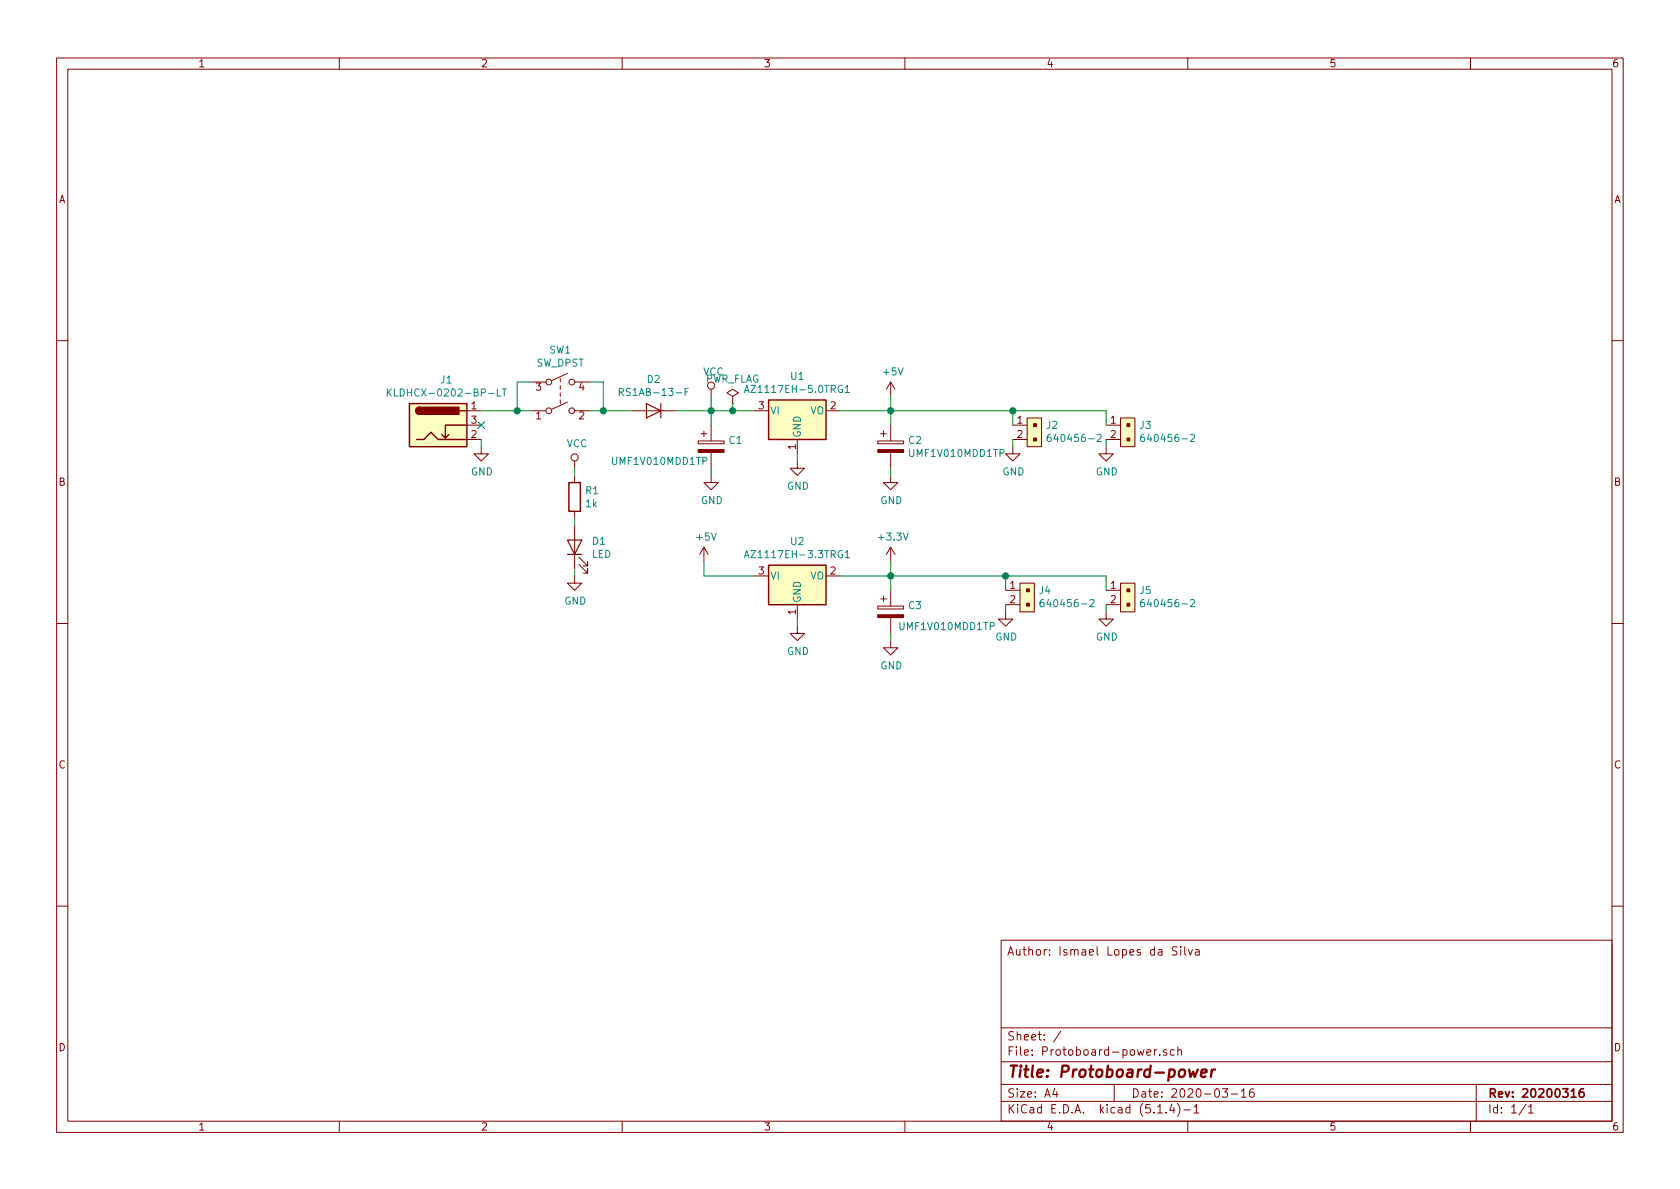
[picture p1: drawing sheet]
EESchema Schematic File Version 4
LIBS:Protoboard-power-cache
EELAYER 30 0
EELAYER END
$Descr A4 11693 8268
encoding utf-8
Sheet 1 1
Title "Protoboard-power"
Date "2020-03-16"
Rev "20200316"
Comp ""
Comment1 ""
Comment2 ""
Comment3 ""
Comment4 "Author: Ismael Lopes da Silva"
$EndDescr
$Comp
L Regulator_Linear:AZ1117-3.3 U2
U 1 1
P 5550 4000
F 0 "U2" H 5550 4242 50  0000 C CNN
F 1 "AZ1117EH-3.3TRG1" H 5550 4151 50  0000 C CNN
F 2 "Package_TO_SOT_SMD:SOT-223" H 5550 4250 50  0001 C CIN
F 3 "https://www.diodes.com/assets/Datasheets/AZ1117.pdf" H 5550 4000 50  0001 C CNN
	1    5550 4000
	1    0    0    -1  
$EndComp
$Comp
L Regulator_Linear:AZ1117-5.0 U1
U 1 1
P 5550 2850
F 0 "U1" H 5550 3092 50  0000 C CNN
F 1 "AZ1117EH-5.0TRG1" H 5550 3001 50  0000 C CNN
F 2 "Package_TO_SOT_SMD:SOT-223" H 5550 3100 50  0001 C CIN
F 3 "https://www.diodes.com/assets/Datasheets/AZ1117.pdf" H 5550 2850 50  0001 C CNN
	1    5550 2850
	1    0    0    -1  
$EndComp
$Comp
L Device:D D2
U 1 1
P 4550 2850
F 0 "D2" H 4550 2634 50  0000 C CNN
F 1 "RS1AB-13-F" H 4550 2725 50  0000 C CNN
F 2 "Diode_SMD:D_SMB" H 4550 2850 50  0001 C CNN
F 3 "~" H 4550 2850 50  0001 C CNN
	1    4550 2850
	-1   0    0    1   
$EndComp
$Comp
L Device:CP C1
U 1 1
P 4950 3100
F 0 "C1" H 5068 3146 50  0000 L CNN
F 1 "UMF1V010MDD1TP" H 4250 3000 50  0000 L CNN
F 2 "Capacitor_THT:CP_Radial_D4.0mm_P1.50mm" H 4988 2950 50  0001 C CNN
F 3 "~" H 4950 3100 50  0001 C CNN
	1    4950 3100
	1    0    0    -1  
$EndComp
$Comp
L Device:CP C2
U 1 1
P 6200 3100
F 0 "C2" H 6318 3146 50  0000 L CNN
F 1 "UMF1V010MDD1TP" H 6318 3055 50  0000 L CNN
F 2 "Capacitor_THT:CP_Radial_D4.0mm_P1.50mm" H 6238 2950 50  0001 C CNN
F 3 "~" H 6200 3100 50  0001 C CNN
	1    6200 3100
	1    0    0    -1  
$EndComp
$Comp
L Device:CP C3
U 1 1
P 6200 4250
F 0 "C3" H 6318 4296 50  0000 L CNN
F 1 "UMF1V010MDD1TP" H 6250 4150 50  0000 L CNN
F 2 "Capacitor_THT:CP_Radial_D4.0mm_P1.50mm" H 6238 4100 50  0001 C CNN
F 3 "~" H 6200 4250 50  0001 C CNN
	1    6200 4250
	1    0    0    -1  
$EndComp
$Comp
L Switch:SW_DPST SW1
U 1 1
P 3900 2750
F 0 "SW1" H 3900 3075 50  0000 C CNN
F 1 "SW_DPST" H 3900 2984 50  0000 C CNN
F 2 "Button_Switch_THT:SW_PUSH_DPST_6mm_H5mm" H 3900 2750 50  0001 C CNN
F 3 "~" H 3900 2750 50  0001 C CNN
	1    3900 2750
	1    0    0    -1  
$EndComp
Wire Wire Line
	3700 2650 3600 2650
Wire Wire Line
	3600 2650 3600 2850
Connection ~ 3600 2850
Wire Wire Line
	3600 2850 3700 2850
Wire Wire Line
	4100 2850 4200 2850
Wire Wire Line
	4100 2650 4200 2650
Wire Wire Line
	4200 2650 4200 2850
Connection ~ 4200 2850
Wire Wire Line
	4200 2850 4400 2850
Wire Wire Line
	4700 2850 4950 2850
Wire Wire Line
	4950 2950 4950 2850
Connection ~ 4950 2850
Wire Wire Line
	4950 2850 5100 2850
$Comp
L power:GND #PWR07
U 1 1
P 4950 3300
F 0 "#PWR07" H 4950 3050 50  0001 C CNN
F 1 "GND" H 4955 3127 50  0000 C CNN
F 2 "" H 4950 3300 50  0001 C CNN
F 3 "" H 4950 3300 50  0001 C CNN
	1    4950 3300
	1    0    0    -1  
$EndComp
Wire Wire Line
	4950 3300 4950 3250
$Comp
L power:GND #PWR08
U 1 1
P 5550 3200
F 0 "#PWR08" H 5550 2950 50  0001 C CNN
F 1 "GND" H 5555 3027 50  0000 C CNN
F 2 "" H 5550 3200 50  0001 C CNN
F 3 "" H 5550 3200 50  0001 C CNN
	1    5550 3200
	1    0    0    -1  
$EndComp
Wire Wire Line
	5550 3150 5550 3200
$Comp
L power:GND #PWR011
U 1 1
P 6200 3300
F 0 "#PWR011" H 6200 3050 50  0001 C CNN
F 1 "GND" H 6205 3127 50  0000 C CNN
F 2 "" H 6200 3300 50  0001 C CNN
F 3 "" H 6200 3300 50  0001 C CNN
	1    6200 3300
	1    0    0    -1  
$EndComp
Wire Wire Line
	6200 3300 6200 3250
Wire Wire Line
	5850 2850 6200 2850
Wire Wire Line
	6200 2850 6200 2950
$Comp
L power:+5V #PWR010
U 1 1
P 6200 2750
F 0 "#PWR010" H 6200 2600 50  0001 C CNN
F 1 "+5V" H 6215 2923 50  0000 C CNN
F 2 "" H 6200 2750 50  0001 C CNN
F 3 "" H 6200 2750 50  0001 C CNN
	1    6200 2750
	1    0    0    -1  
$EndComp
Wire Wire Line
	6200 2750 6200 2850
Connection ~ 6200 2850
$Comp
L power:GND #PWR09
U 1 1
P 5550 4350
F 0 "#PWR09" H 5550 4100 50  0001 C CNN
F 1 "GND" H 5555 4177 50  0000 C CNN
F 2 "" H 5550 4350 50  0001 C CNN
F 3 "" H 5550 4350 50  0001 C CNN
	1    5550 4350
	1    0    0    -1  
$EndComp
$Comp
L power:GND #PWR013
U 1 1
P 6200 4450
F 0 "#PWR013" H 6200 4200 50  0001 C CNN
F 1 "GND" H 6205 4277 50  0000 C CNN
F 2 "" H 6200 4450 50  0001 C CNN
F 3 "" H 6200 4450 50  0001 C CNN
	1    6200 4450
	1    0    0    -1  
$EndComp
Wire Wire Line
	5550 4350 5550 4300
Wire Wire Line
	6200 4450 6200 4400
Wire Wire Line
	6200 4100 6200 4000
Wire Wire Line
	6200 4000 5850 4000
$Comp
L power:+5V #PWR04
U 1 1
P 4900 3900
F 0 "#PWR04" H 4900 3750 50  0001 C CNN
F 1 "+5V" H 4915 4073 50  0000 C CNN
F 2 "" H 4900 3900 50  0001 C CNN
F 3 "" H 4900 3900 50  0001 C CNN
	1    4900 3900
	1    0    0    -1  
$EndComp
$Comp
L power:+3.3V #PWR012
U 1 1
P 6200 3900
F 0 "#PWR012" H 6200 3750 50  0001 C CNN
F 1 "+3.3V" H 6215 4073 50  0000 C CNN
F 2 "" H 6200 3900 50  0001 C CNN
F 3 "" H 6200 3900 50  0001 C CNN
	1    6200 3900
	1    0    0    -1  
$EndComp
Wire Wire Line
	6200 3900 6200 4000
Connection ~ 6200 4000
$Comp
L Connector:Barrel_Jack_Switch J1
U 1 1
P 3050 2950
F 0 "J1" H 3107 3267 50  0000 C CNN
F 1 "KLDHCX-0202-BP-LT" H 3107 3176 50  0000 C CNN
F 2 "Connector_BarrelJack:BarrelJack_CUI_PJ-102AH_Horizontal" H 3100 2910 50  0001 C CNN
F 3 "~" H 3100 2910 50  0001 C CNN
	1    3050 2950
	1    0    0    -1  
$EndComp
Wire Wire Line
	3350 2850 3600 2850
$Comp
L power:GND #PWR01
U 1 1
P 3350 3100
F 0 "#PWR01" H 3350 2850 50  0001 C CNN
F 1 "GND" H 3355 2927 50  0000 C CNN
F 2 "" H 3350 3100 50  0001 C CNN
F 3 "" H 3350 3100 50  0001 C CNN
	1    3350 3100
	1    0    0    -1  
$EndComp
Wire Wire Line
	3350 3050 3350 3100
NoConn ~ 3350 2950
$Comp
L power:VCC #PWR06
U 1 1
P 4950 2750
F 0 "#PWR06" H 4950 2600 50  0001 C CNN
F 1 "VCC" H 4967 2923 50  0000 C CNN
F 2 "" H 4950 2750 50  0001 C CNN
F 3 "" H 4950 2750 50  0001 C CNN
	1    4950 2750
	1    0    0    -1  
$EndComp
Wire Wire Line
	4950 2750 4950 2850
$Comp
L power:VCC #PWR02
U 1 1
P 4000 3250
F 0 "#PWR02" H 4000 3100 50  0001 C CNN
F 1 "VCC" H 4017 3423 50  0000 C CNN
F 2 "" H 4000 3250 50  0001 C CNN
F 3 "" H 4000 3250 50  0001 C CNN
	1    4000 3250
	1    0    0    -1  
$EndComp
$Comp
L Device:R R1
U 1 1
P 4000 3450
F 0 "R1" H 4070 3496 50  0000 L CNN
F 1 "1k" H 4070 3405 50  0000 L CNN
F 2 "Resistor_THT:R_Axial_DIN0207_L6.3mm_D2.5mm_P10.16mm_Horizontal" V 3930 3450 50  0001 C CNN
F 3 "~" H 4000 3450 50  0001 C CNN
	1    4000 3450
	1    0    0    -1  
$EndComp
$Comp
L Device:LED D1
U 1 1
P 4000 3800
F 0 "D1" V 4039 3683 50  0000 R CNN
F 1 "LED" V 3948 3683 50  0000 R CNN
F 2 "LED_THT:LED_D3.0mm" H 4000 3800 50  0001 C CNN
F 3 "~" H 4000 3800 50  0001 C CNN
	1    4000 3800
	0    -1   -1   0   
$EndComp
$Comp
L power:GND #PWR03
U 1 1
P 4000 4000
F 0 "#PWR03" H 4000 3750 50  0001 C CNN
F 1 "GND" H 4005 3827 50  0000 C CNN
F 2 "" H 4000 4000 50  0001 C CNN
F 3 "" H 4000 4000 50  0001 C CNN
	1    4000 4000
	1    0    0    -1  
$EndComp
Wire Wire Line
	4000 3250 4000 3300
Wire Wire Line
	4000 3600 4000 3650
Wire Wire Line
	4000 3950 4000 4000
$Comp
L dk_Rectangular-Connectors-Headers-Male-Pins:640456-2 J4
U 1 1
P 7100 4100
F 0 "J4" V 7099 3972 50  0000 R CNN
F 1 "640456-2" V 7190 3972 50  0000 R CNN
F 2 "Connector_PinHeader_2.54mm:PinHeader_1x02_P2.54mm_Vertical" H 7300 4300 60  0001 L CNN
F 3 "https://www.te.com/commerce/DocumentDelivery/DDEController?Action=srchrtrv&DocNm=640456&DocType=Customer+Drawing&DocLang=English" H 7300 4400 60  0001 L CNN
F 4 "A1921-ND" H 7300 4500 60  0001 L CNN "Digi-Key_PN"
F 5 "640456-2" H 7300 4600 60  0001 L CNN "MPN"
F 6 "Connectors, Interconnects" H 7300 4700 60  0001 L CNN "Category"
F 7 "Rectangular Connectors - Headers, Male Pins" H 7300 4800 60  0001 L CNN "Family"
F 8 "https://www.te.com/commerce/DocumentDelivery/DDEController?Action=srchrtrv&DocNm=640456&DocType=Customer+Drawing&DocLang=English" H 7300 4900 60  0001 L CNN "DK_Datasheet_Link"
F 9 "/product-detail/en/te-connectivity-amp-connectors/640456-2/A1921-ND/109003" H 7300 5000 60  0001 L CNN "DK_Detail_Page"
F 10 "CONN HEADER VERT 2POS 2.54MM" H 7300 5100 60  0001 L CNN "Description"
F 11 "TE Connectivity AMP Connectors" H 7300 5200 60  0001 L CNN "Manufacturer"
F 12 "Active" H 7300 5300 60  0001 L CNN "Status"
	1    7100 4100
	0    -1   1    0   
$EndComp
$Comp
L dk_Rectangular-Connectors-Headers-Male-Pins:640456-2 J5
U 1 1
P 7800 4100
F 0 "J5" V 7799 3972 50  0000 R CNN
F 1 "640456-2" V 7890 3972 50  0000 R CNN
F 2 "Connector_PinHeader_2.54mm:PinHeader_1x02_P2.54mm_Vertical" H 8000 4300 60  0001 L CNN
F 3 "https://www.te.com/commerce/DocumentDelivery/DDEController?Action=srchrtrv&DocNm=640456&DocType=Customer+Drawing&DocLang=English" H 8000 4400 60  0001 L CNN
F 4 "A1921-ND" H 8000 4500 60  0001 L CNN "Digi-Key_PN"
F 5 "640456-2" H 8000 4600 60  0001 L CNN "MPN"
F 6 "Connectors, Interconnects" H 8000 4700 60  0001 L CNN "Category"
F 7 "Rectangular Connectors - Headers, Male Pins" H 8000 4800 60  0001 L CNN "Family"
F 8 "https://www.te.com/commerce/DocumentDelivery/DDEController?Action=srchrtrv&DocNm=640456&DocType=Customer+Drawing&DocLang=English" H 8000 4900 60  0001 L CNN "DK_Datasheet_Link"
F 9 "/product-detail/en/te-connectivity-amp-connectors/640456-2/A1921-ND/109003" H 8000 5000 60  0001 L CNN "DK_Detail_Page"
F 10 "CONN HEADER VERT 2POS 2.54MM" H 8000 5100 60  0001 L CNN "Description"
F 11 "TE Connectivity AMP Connectors" H 8000 5200 60  0001 L CNN "Manufacturer"
F 12 "Active" H 8000 5300 60  0001 L CNN "Status"
	1    7800 4100
	0    -1   1    0   
$EndComp
Wire Wire Line
	7700 4100 7700 4000
Wire Wire Line
	7700 4000 7000 4000
Wire Wire Line
	7000 4100 7000 4000
Connection ~ 7000 4000
Wire Wire Line
	7000 4000 6200 4000
$Comp
L power:GND #PWR014
U 1 1
P 7000 4250
F 0 "#PWR014" H 7000 4000 50  0001 C CNN
F 1 "GND" H 7005 4077 50  0000 C CNN
F 2 "" H 7000 4250 50  0001 C CNN
F 3 "" H 7000 4250 50  0001 C CNN
	1    7000 4250
	1    0    0    -1  
$EndComp
$Comp
L power:GND #PWR017
U 1 1
P 7700 4250
F 0 "#PWR017" H 7700 4000 50  0001 C CNN
F 1 "GND" H 7705 4077 50  0000 C CNN
F 2 "" H 7700 4250 50  0001 C CNN
F 3 "" H 7700 4250 50  0001 C CNN
	1    7700 4250
	1    0    0    -1  
$EndComp
Wire Wire Line
	7700 4200 7700 4250
Wire Wire Line
	7000 4200 7000 4250
$Comp
L dk_Rectangular-Connectors-Headers-Male-Pins:640456-2 J2
U 1 1
P 7150 2950
F 0 "J2" V 7149 2822 50  0000 R CNN
F 1 "640456-2" V 7240 2822 50  0000 R CNN
F 2 "Connector_PinHeader_2.54mm:PinHeader_1x02_P2.54mm_Vertical" H 7350 3150 60  0001 L CNN
F 3 "https://www.te.com/commerce/DocumentDelivery/DDEController?Action=srchrtrv&DocNm=640456&DocType=Customer+Drawing&DocLang=English" H 7350 3250 60  0001 L CNN
F 4 "A1921-ND" H 7350 3350 60  0001 L CNN "Digi-Key_PN"
F 5 "640456-2" H 7350 3450 60  0001 L CNN "MPN"
F 6 "Connectors, Interconnects" H 7350 3550 60  0001 L CNN "Category"
F 7 "Rectangular Connectors - Headers, Male Pins" H 7350 3650 60  0001 L CNN "Family"
F 8 "https://www.te.com/commerce/DocumentDelivery/DDEController?Action=srchrtrv&DocNm=640456&DocType=Customer+Drawing&DocLang=English" H 7350 3750 60  0001 L CNN "DK_Datasheet_Link"
F 9 "/product-detail/en/te-connectivity-amp-connectors/640456-2/A1921-ND/109003" H 7350 3850 60  0001 L CNN "DK_Detail_Page"
F 10 "CONN HEADER VERT 2POS 2.54MM" H 7350 3950 60  0001 L CNN "Description"
F 11 "TE Connectivity AMP Connectors" H 7350 4050 60  0001 L CNN "Manufacturer"
F 12 "Active" H 7350 4150 60  0001 L CNN "Status"
	1    7150 2950
	0    -1   1    0   
$EndComp
$Comp
L dk_Rectangular-Connectors-Headers-Male-Pins:640456-2 J3
U 1 1
P 7800 2950
F 0 "J3" V 7799 2822 50  0000 R CNN
F 1 "640456-2" V 7890 2822 50  0000 R CNN
F 2 "Connector_PinHeader_2.54mm:PinHeader_1x02_P2.54mm_Vertical" H 8000 3150 60  0001 L CNN
F 3 "https://www.te.com/commerce/DocumentDelivery/DDEController?Action=srchrtrv&DocNm=640456&DocType=Customer+Drawing&DocLang=English" H 8000 3250 60  0001 L CNN
F 4 "A1921-ND" H 8000 3350 60  0001 L CNN "Digi-Key_PN"
F 5 "640456-2" H 8000 3450 60  0001 L CNN "MPN"
F 6 "Connectors, Interconnects" H 8000 3550 60  0001 L CNN "Category"
F 7 "Rectangular Connectors - Headers, Male Pins" H 8000 3650 60  0001 L CNN "Family"
F 8 "https://www.te.com/commerce/DocumentDelivery/DDEController?Action=srchrtrv&DocNm=640456&DocType=Customer+Drawing&DocLang=English" H 8000 3750 60  0001 L CNN "DK_Datasheet_Link"
F 9 "/product-detail/en/te-connectivity-amp-connectors/640456-2/A1921-ND/109003" H 8000 3850 60  0001 L CNN "DK_Detail_Page"
F 10 "CONN HEADER VERT 2POS 2.54MM" H 8000 3950 60  0001 L CNN "Description"
F 11 "TE Connectivity AMP Connectors" H 8000 4050 60  0001 L CNN "Manufacturer"
F 12 "Active" H 8000 4150 60  0001 L CNN "Status"
	1    7800 2950
	0    -1   1    0   
$EndComp
Wire Wire Line
	7700 2950 7700 2850
Wire Wire Line
	7700 2850 7050 2850
Wire Wire Line
	7050 2950 7050 2850
Connection ~ 7050 2850
Wire Wire Line
	7050 2850 6200 2850
$Comp
L power:GND #PWR015
U 1 1
P 7050 3100
F 0 "#PWR015" H 7050 2850 50  0001 C CNN
F 1 "GND" H 7055 2927 50  0000 C CNN
F 2 "" H 7050 3100 50  0001 C CNN
F 3 "" H 7050 3100 50  0001 C CNN
	1    7050 3100
	1    0    0    -1  
$EndComp
$Comp
L power:GND #PWR016
U 1 1
P 7700 3100
F 0 "#PWR016" H 7700 2850 50  0001 C CNN
F 1 "GND" H 7705 2927 50  0000 C CNN
F 2 "" H 7700 3100 50  0001 C CNN
F 3 "" H 7700 3100 50  0001 C CNN
	1    7700 3100
	1    0    0    -1  
$EndComp
Wire Wire Line
	7700 3050 7700 3100
Wire Wire Line
	7050 3050 7050 3100
$Comp
L power:PWR_FLAG #FLG0101
U 1 1
P 5100 2800
F 0 "#FLG0101" H 5100 2875 50  0001 C CNN
F 1 "PWR_FLAG" H 5100 2973 50  0000 C CNN
F 2 "" H 5100 2800 50  0001 C CNN
F 3 "~" H 5100 2800 50  0001 C CNN
	1    5100 2800
	1    0    0    -1  
$EndComp
Wire Wire Line
	5100 2800 5100 2850
Connection ~ 5100 2850
Wire Wire Line
	5100 2850 5250 2850
Wire Wire Line
	4900 3900 4900 4000
Wire Wire Line
	4900 4000 5250 4000
$EndSCHEMATC
